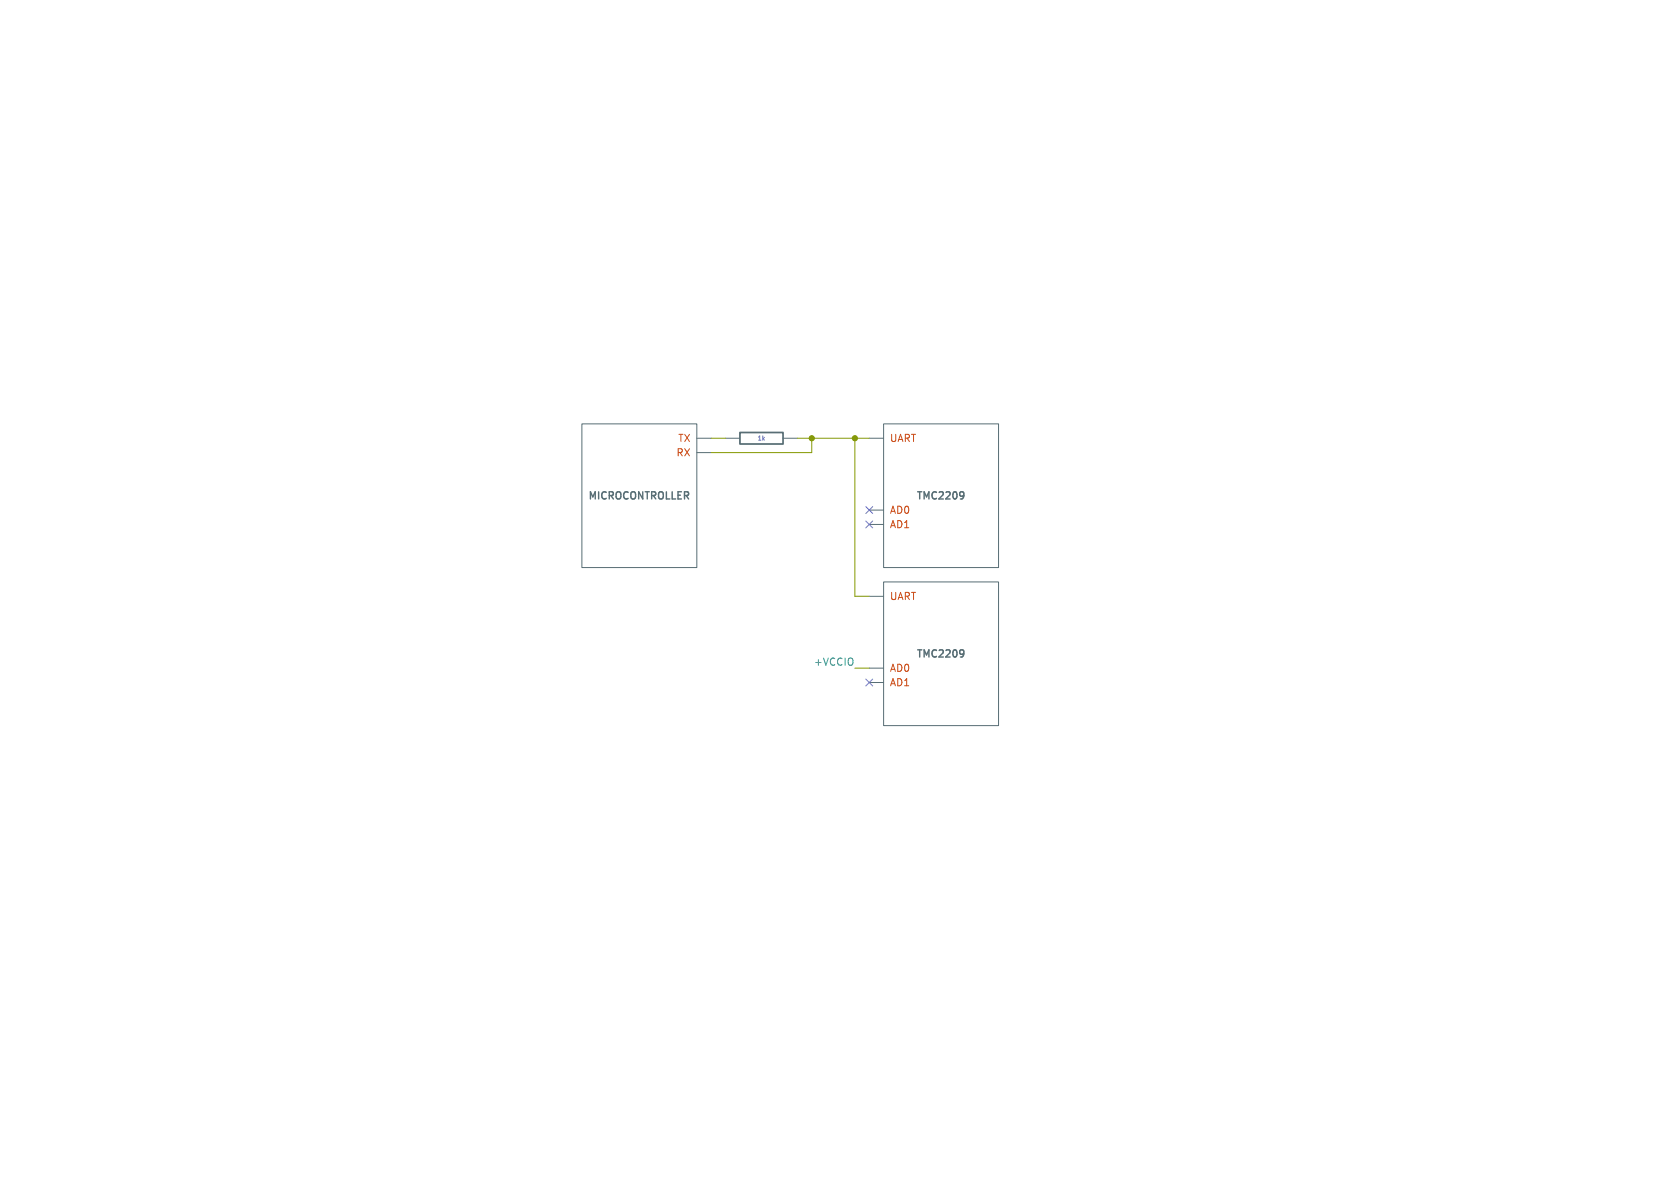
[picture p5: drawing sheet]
<svg xmlns="http://www.w3.org/2000/svg" width="297mm" height="210mm" viewBox="0 0 297 210" stroke-linecap="round" stroke-linejoin="round" font-family="sans-serif">
<g fill="none" stroke="#586e75" stroke-width=".18">
<path d="M102.9 74.9h20.3v25.4h-20.3zM123.2 77.5h2.5M128.3 77.5h2.5M138.4 77.5h2.6M153.7 77.5h2.5M156.2 74.9h20.3v25.4h-20.3zM123.2 80h2.5M153.7 92.7h2.5M153.7 90.2h2.5M153.7 105.4h2.5M153.7 118.1h2.5M156.2 102.9h20.3v25.4h-20.3z"/>
<path d="M153.7 120.7h2.5"/>
</g>
<path d="M130.8 76.5h7.6v2h-7.6z" fill="none" stroke="#586e75" stroke-width=".3"/>
<path d="M170.1 86.9l.2 .2a1.03 1.03 0 0 1-.2 1M170.4 87.5l-.3 .2M170.1 114.9l.2 .1a1.03 1.03 0 0 1-.2 1.1M170.4 115.4l-.3 .3" fill="none" stroke="#586e75" stroke-width=".25"/>
<path d="M125.7 77.5h2.6M141 77.5h12.7M143.5 77.5v2.5h-17.8M151.1 77.5v27.9h2.6M151.1 118.1h2.6" fill="none" stroke="#859900" stroke-width=".18"/>
<path d="M153.1 89.6l1.2 1.2M153.1 92.1l1.2 1.2M154.3 89.6l-1.2 1.2M154.3 92.1l-1.2 1.2M153.1 120l1.2 1.3M154.3 120l-1.2 1.3" fill="none" stroke="#6c71c4" stroke-width=".18"/>
<g fill="#859900" stroke="#859900" stroke-width=".18">
<circle cx="151.1" cy="77.5" r=".46"/>
<circle cx="143.5" cy="77.5" r=".46"/>
</g>
<g font-size="1.8" fill="#cb4b16">
<text x="119.5" y="80.9">RX</text>
<text x="119.8" y="78.3">TX</text>
<text x="157.2" y="78.3">UART</text>
<text x="157.2" y="93.6">AD1</text>
<text x="157.2" y="91">AD0</text>
<text x="157.2" y="106.3">UART</text>
<text x="157.2" y="119">AD0</text>
<text x="157.2" y="121.5">AD1</text>
</g>
<g font-size="1.8" fill="#586e75">
<text x="103.8" y="88.6">MICROCONTROLLER</text>
<text x="161.9" y="88.6">TMC2209</text>
<text x="161.9" y="116.6">TMC2209</text>
</g>
<text font-size="1.8" fill="#2aa198" x="143.8" y="117.8">+VCCIO</text>
<text font-size="1.1" fill="#6c71c4" x="133.8" y="78.1">1k</text>
</svg>
